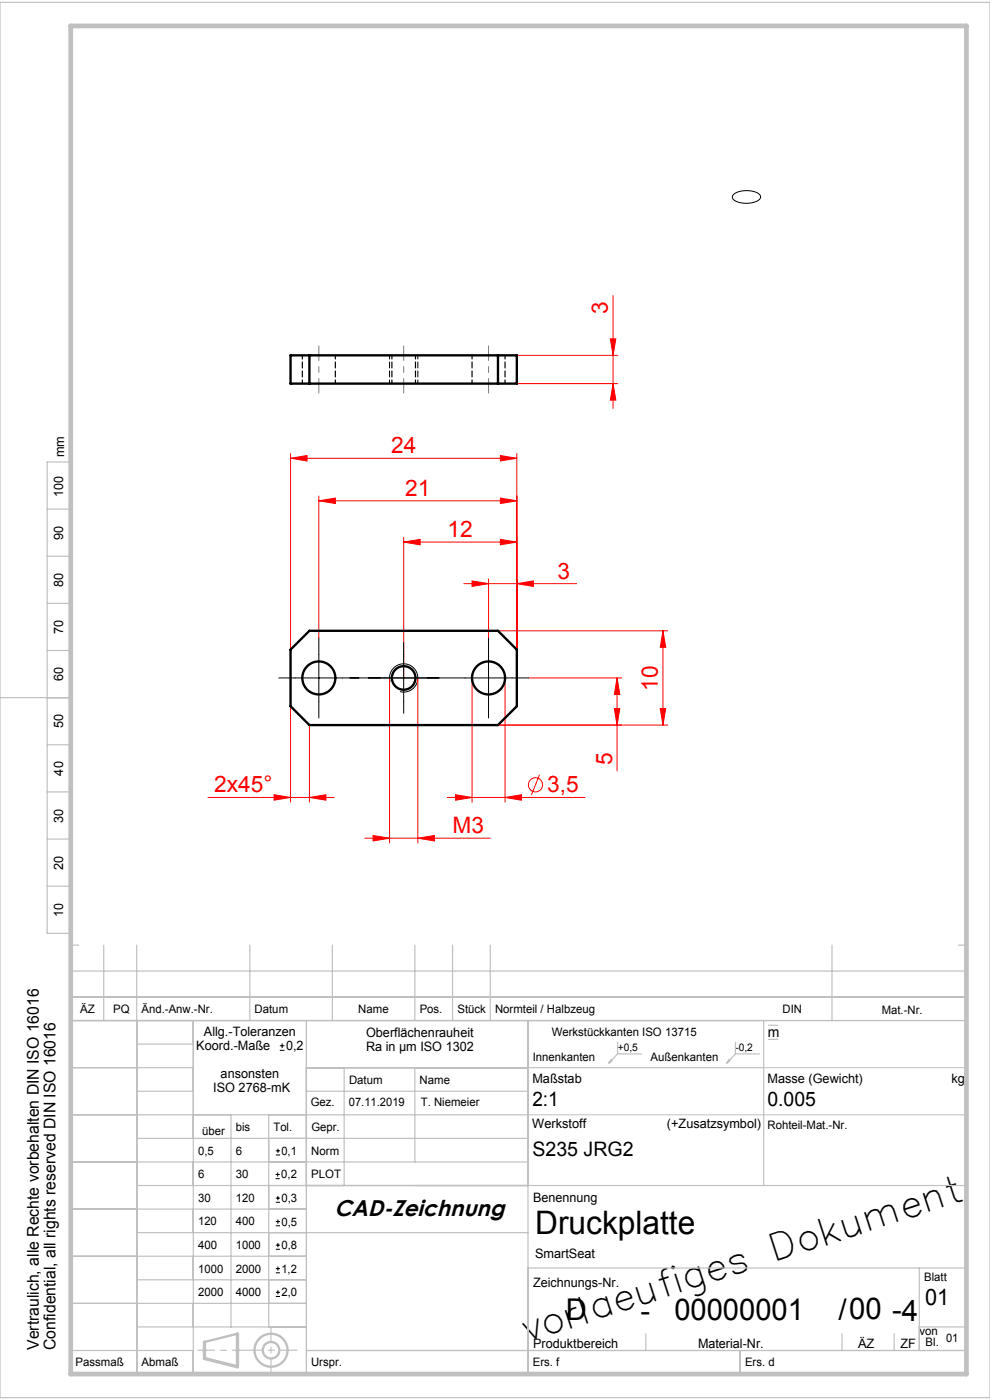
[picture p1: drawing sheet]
<svg xmlns="http://www.w3.org/2000/svg" width="210mm" height="297mm" viewBox="0 0 210 297" stroke-linecap="round" stroke-linejoin="round" font-family="sans-serif">
<g fill="none" stroke="#f00" stroke-width=".21">
<path d="M109.6 75.4h21.4M129.5 71.9h1.1l-.6 3.5zM130 62.7v23.9M61.6 97.2l3.5-.6v1.2zM61.6 96.2v41.6M61.6 97.2h48M106.1 96.6l3.5 .6-3.5 .6zM109.6 96.2v41.6M109.6 81.4h21.4M130 81.4l.6 3.5h-1.1zM67.6 106.2l3.5-.5v1.1zM67.6 105.2v30.1"/>
<path d="M67.6 106.2h42M85.6 115l3.5-.6v1.2zM85.6 114v29.8M85.6 115h24M106.1 114.4l3.5 .6-3.5 .6zM106.1 105.7l3.5 .5-3.5 .6zM98.4 123.8h23.9M100.1 123.2l3.5 .6-3.5 .6zM103.6 122.8v12.5M105.6 133.8h36M109.6 123.8l3.5-.6v1.2zM140.6 133.8l.6 3.5h-1.1z"/>
<path d="M140.6 133.8v20M61.6 149.8v20.4M65.6 153.8v16.4M82.6 143.8v35M88.6 143.8v35M100.1 143.8v26.4M105.6 153.8h36M107.1 143.8v26.4M112.1 143.8h19.8M130.3 150.3h1.2l-.6 3.5zM130.9 143.8v19.7M130.9 143.8l.6 3.5h-1.2z"/>
<path d="M140.1 150.3h1.1l-.6 3.5zM44.1 169.2h26.8M58.1 168.6l3.5 .6-3.5 .6zM65.6 169.2l3.5-.6v1.2zM77.4 177.8h26.6M79.1 177.2l3.5 .6-3.5 .6zM88.6 177.8l3.5-.6v1.2zM94.9 169.2h29.2M96.6 168.6l3.5 .6-3.5 .6zM107.1 169.2l3.5-.6v1.2zM114.4 164.3l-1.7 4.3"/>
<circle cx="113.6" cy="166.5" r="1.5"/>
</g>
<g fill="none" stroke="#000" stroke-width=".21">
<path d="M155.6 41.3a5 5 0 0 1 5.6 0 .88 .88 0 0 1-.6 1.4 5 5 0 0 1-5.1-.5l-.1-.6zM67.6 135.3v17M85.6 136.3v15M103.6 135.3v17M59.1 143.8h53M82.7 144.6a3 3 0 0 1 2.7-3.8 3 3 0 0 1 3.2 3.3 3 3 0 0 1-3.7 2.6M59.4 222.8h.9M59.4 221.8h.9M59.8 221.4v.9M58.5 250h.8M58.5 249.2h.8M58.5 259.2h.9"/>
<path d="M58.5 255.1h.9M58.5 254.2h.9M58.5 245h.9M58.5 244.1h.9M58.9 248.7v.9M58.9 253.7v.9M58.9 258.7v.9M58.9 243.7v.9M58.5 265h.9M58.5 264.1h.9M58.5 260h.9M58.5 275h.9"/>
<path d="M58.5 274.2h.9M58.5 270h.9M58.5 269.1h.9M58.9 263.7v.9M58.9 273.7v.9M58.9 268.7v.9"/>
</g>
<path d="M112 236.5h93M162 226.5h43M42.9 286.4h1M43 286.1l.7 .7M43.4 285.9v1M43.7 286.1l-.7 .7M49.9 286.4h1M50 286.1l.7 .7M50.4 285.9v1M50.7 286.1l-.7 .7" fill="none" stroke="#c0c0c0" stroke-width=".21"/>
<g fill="none" stroke="#c0c0c0" stroke-width=".5">
<path d="M50.4 282.9l-7 1.8"/>
<circle cx="57.5" cy="286.4" r="3.5"/>
<circle cx="57.5" cy="286.4" r="1.75"/>
</g>
<path d="M82.6 75.4v6M88.6 81.4v-6" fill="none" stroke="#000" stroke-width=".21" stroke-dasharray="1.3 .6" stroke-dashoffset=".5"/>
<path d="M67.6 73.4v10M85.6 73.4v10M103.6 73.4v10" fill="none" stroke="#808080" stroke-width=".21" stroke-dasharray="15.2 1.3 1.3 1.3" stroke-dashoffset="12.1"/>
<path d="M57.5 291v-9.2" fill="none" stroke="#c0c0c0" stroke-width=".25" stroke-dasharray="6.3 1.3 1.3 1.3" stroke-dashoffset="3.7"/>
<path d="M42 286.4h21" fill="none" stroke="#c0c0c0" stroke-width=".25" stroke-dasharray="6.3 1.3 1.3 1.3" stroke-dashoffset="2.8"/>
<g fill="none" stroke="#c0c0c0" stroke-width=".25">
<path d="M0 .5h210v296h-210zM10 98h5v100h-5zM10 108h5M10 118h5M10 128h5M10 138h5M0 148h15M10 158h5M10 168h5M10 178h5M10 188h5M15 198.5v93h190v-85.5h-190"/>
<path d="M15 216.5h190M15 211.5h190M15 200.5h1.7M22 200.5v16M29 200.5v91M41 216.5v75M53 200.5v16M65 216.5v75M70.5 200.5v16M88 200.5v16M96 200.5v16M104 200.5v16"/>
<path d="M112 216.5v75M162 216.5v35M163 217.5h2M176.5 200.5v16M203.3 200.5h1.7M15 226.5h26M15 236.5h97M29 221.5h12M29 231.5h12M49 236.5v45M57 236.5v45M65 226.5h97"/>
<path d="M65 231.5h47M73 226.5v25M88 226.5v20M129.6 224.9l.2 .2-.6 .4zM131 221.1v2.5M131 223.6h5.1M131 223.6l-1.8 1.9M154.6 224.9l.2 .2-.6 .4zM156 223.6h5.1M156 221.1v2.5M156 223.6l-1.8 1.9M163 220.5h2"/>
<path d="M15 246.5h97M15 256.5h50M29 251.5h176M29 241.5h83M15 266.5h50M15 276.5h50M29 261.5h83M29 271.5h36M112 269h93M195 269v17.5M15 286.5h26M29 281.5h36"/>
<path d="M65 286.5h140M137 283v3.5M157 286.5v5M178.6 283v3.5M189.7 283v3.5M195 281.5h10"/>
</g>
<path d="M50.4 282.9v7l-7-1.7v-3.5" fill="none" stroke="#c0c0c0" stroke-width=".7"/>
<path d="M15 5.5h190v286h-190z" fill="none" stroke="#c0c0c0" stroke-width="1"/>
<g fill="#f00">
<path d="M106.1 96.6l3.5 .6-3.5 .6zM61.6 97.2l3.5-.6v1.2zM109.6 123.8l3.5-.6v1.2zM100.1 123.2l3.5 .6-3.5 .6zM106.1 105.7l3.5 .5-3.5 .6zM67.6 106.2l3.5-.5v1.1z"/>
<path d="M96.6 168.6l3.5 .6-3.5 .6zM107.1 169.2l3.5-.6v1.2zM85.6 115l3.5-.6v1.2zM106.1 114.4l3.5 .6-3.5 .6zM79.1 177.2l3.5 .6-3.5 .6zM88.6 177.8l3.5-.6v1.2z"/>
<path d="M130.3 150.3h1.2l-.6 3.5zM130.9 143.8l.6 3.5h-1.2z"/>
<path d="M140.6 133.8l.6 3.5h-1.1zM140.1 150.3h1.1l-.6 3.5zM129.5 71.9h1.1l-.6 3.5zM130 81.4l.6 3.5h-1.1z"/>
<path d="M58.1 168.6l3.5 .6-3.5 .6zM65.6 169.2l3.5-.6v1.2z"/>
</g>
<g fill="none" stroke="#000" stroke-width=".5">
<path d="M61.6 75.4h48v6h-48zM65.6 75.4v6M105.6 75.4v6M65.6 133.8h40l4 4v12l-4 4h-40l-4-4v-12z"/>
<circle cx="67.6" cy="143.8" r="3.5"/>
<circle cx="85.6" cy="143.8" r="2.5"/>
<circle cx="103.6" cy="143.8" r="3.5"/>
</g>
<path d="M64.1 75.4v6M83.1 75.4v6M100.1 75.4v6M71.1 81.4v-6M88.1 81.4v-6M107.1 81.4v-6" fill="none" stroke="#000" stroke-width=".25" stroke-dasharray="1.3 .6" stroke-dashoffset=".5"/>
<text font-size="7.8" x="112.2" y="284.6" transform="rotate(-18 112.2 284.6)">vorlaeufiges Dokument</text>
<text font-size="6.9" x="113.5" y="261.7">Druckplatte</text>
<g font-size="6.3">
<text x="120" y="279.9">D</text>
<text x="135.8" y="280.2">-</text>
<text x="143" y="279.9">00000001</text>
<text x="177.8" y="280">/00 -4</text>
</g>
<g font-size="4.8" fill="#f00">
<text x="129" y="66.7" transform="rotate(-90 129 66.7)">3</text>
<text x="83" y="96.1">24</text>
<text x="86" y="105.2">21</text>
<text x="95" y="113.9">12</text>
<text x="118.3" y="122.7">3</text>
<text x="139.6" y="146.5" transform="rotate(-90 139.6 146.5)">10</text>
<text x="129.8" y="162.2" transform="rotate(-90 129.8 162.2)">5</text>
<text x="45.5" y="168.1">2x45°</text>
<text x="116.1" y="168.1">3,5</text>
<text x="96" y="176.7">M3</text>
</g>
<g font-size="4.8">
<text x="70.9" y="257.9">CAD-Zeichnung</text>
<text x="196.2" y="276.8">01</text>
</g>
<g font-size="4.2">
<text x="112.9" y="234.7">2:1</text>
<text x="162.8" y="234.6">0.005</text>
<text x="112.9" y="245.1">S235 JRG2</text>
</g>
<g font-size="3.4">
<text x="8.3" y="286.4" transform="rotate(-90 8.3 286.4)">Vertraulich, alle Rechte vorbehalten DIN ISO 16016</text>
<text x="11.8" y="286.4" transform="rotate(-90 11.8 286.4)">Confidential, all rights reserved DIN ISO 16016</text>
</g>
<text font-size="3" x="162.9" y="220">m</text>
<g font-size="2.7">
<text x="13.6" y="97" transform="rotate(-90 13.6 97)">mm</text>
<text x="13.4" y="105.5" transform="rotate(-90 13.4 105.5)">100</text>
<text x="13.4" y="114.5" transform="rotate(-90 13.4 114.5)">90</text>
<text x="13.4" y="124.5" transform="rotate(-90 13.4 124.5)">80</text>
<text x="13.4" y="134.5" transform="rotate(-90 13.4 134.5)">70</text>
<text x="13.4" y="144.5" transform="rotate(-90 13.4 144.5)">60</text>
<text x="13.4" y="154.5" transform="rotate(-90 13.4 154.5)">50</text>
<text x="13.4" y="164.5" transform="rotate(-90 13.4 164.5)">40</text>
<text x="13.4" y="174.5" transform="rotate(-90 13.4 174.5)">30</text>
<text x="13.4" y="184.5" transform="rotate(-90 13.4 184.5)">20</text>
<text x="13.4" y="194.5" transform="rotate(-90 13.4 194.5)">10</text>
<text x="43.3" y="219.8">Allg.-Toleranzen</text>
<text x="77.7" y="219.9">Oberflächenrauheit</text>
<text x="41.6" y="222.8">Koord.-Maße</text>
<text x="60.7" y="222.8">0,2</text>
<text x="77.6" y="222.9">Ra in µm ISO 1302</text>
<text x="45.2" y="231.8">ISO 2768-mK</text>
<text x="46.8" y="228.8">ansonsten</text>
<text x="112.9" y="229.8">Maßstab</text>
<text x="162.8" y="229.8">Masse (Gewicht)</text>
<text x="201.8" y="229.7">kg</text>
<text x="112.9" y="239.4">Werkstoff</text>
<text x="141.5" y="239.4">(+Zusatzsymbol)</text>
<text x="113.1" y="255">Benennung</text>
<text x="113.5" y="266.8">SmartSeat</text>
<text x="113.1" y="272.9">Zeichnungs-Nr.</text>
<text x="113.1" y="286">Produktbereich</text>
<text x="148.1" y="285.9">Material-Nr.</text>
<text x="182" y="285.9">ÄZ</text>
<text x="191" y="285.9">ZF</text>
</g>
<g font-size="2.5">
<text x="17" y="215">ÄZ</text>
<text x="24" y="215">PQ</text>
<text x="30" y="215">Änd.-Anw.-Nr.</text>
<text x="54" y="215">Datum</text>
<text x="76" y="215">Name</text>
<text x="89" y="215">Pos.</text>
<text x="97" y="215">Stück</text>
<text x="105" y="215">Normteil / Halbzeug</text>
<text x="166" y="215">DIN</text>
<text x="187" y="215">Mat.-Nr.</text>
<text x="117" y="219.8">Werkstückkanten ISO 13715</text>
<text x="113" y="225">Innenkanten</text>
<text x="138" y="225">Außenkanten</text>
<text x="74" y="230">Datum</text>
<text x="89" y="230">Name</text>
<text x="50" y="240">bis</text>
<text x="58" y="240">Tol.</text>
<text x="65.9" y="234.7">Gez.</text>
<text x="66" y="240">Gepr.</text>
<text x="74" y="234.7">07.11.2019</text>
<text x="89.3" y="234.7">T. Niemeier</text>
<text x="162.8" y="239.4">Rohteil-Mat.-Nr.</text>
<text x="42" y="245">0,5</text>
<text x="42.9" y="240.8">über</text>
<text x="50.1" y="245">6</text>
<text x="59.7" y="245">0,1</text>
<text x="66" y="245">Norm</text>
<text x="42" y="250">6</text>
<text x="50" y="250">30</text>
<text x="59.7" y="250">0,2</text>
<text x="66" y="250">PLOT</text>
<text x="42" y="255">30</text>
<text x="50" y="255">120</text>
<text x="59.7" y="255">0,3</text>
<text x="42" y="260">120</text>
<text x="50" y="260">400</text>
<text x="59.7" y="260">0,5</text>
<text x="42.1" y="270">1000</text>
<text x="42.1" y="265">400</text>
<text x="50" y="270">2000</text>
<text x="50" y="265">1000</text>
<text x="59.7" y="265">0,8</text>
<text x="59.7" y="270">1,2</text>
<text x="42" y="275">2000</text>
<text x="50" y="275">4000</text>
<text x="59.7" y="275">2,0</text>
<text x="196" y="271.8">Blatt</text>
<text x="195" y="283.3">von</text>
<text x="196.3" y="285.6">Bl.</text>
<text x="200.7" y="284.7">01</text>
<text x="16" y="289.8">Passmaß</text>
<text x="30" y="289.8">Abmaß</text>
<text x="66" y="289.8">Urspr.</text>
<text x="113" y="289.8">Ers. f</text>
<text x="158" y="289.8">Ers. d</text>
</g>
<g font-size="2.2">
<text x="131" y="222.9">+0,5</text>
<text x="156" y="222.9">-0,2</text>
</g>
</svg>
